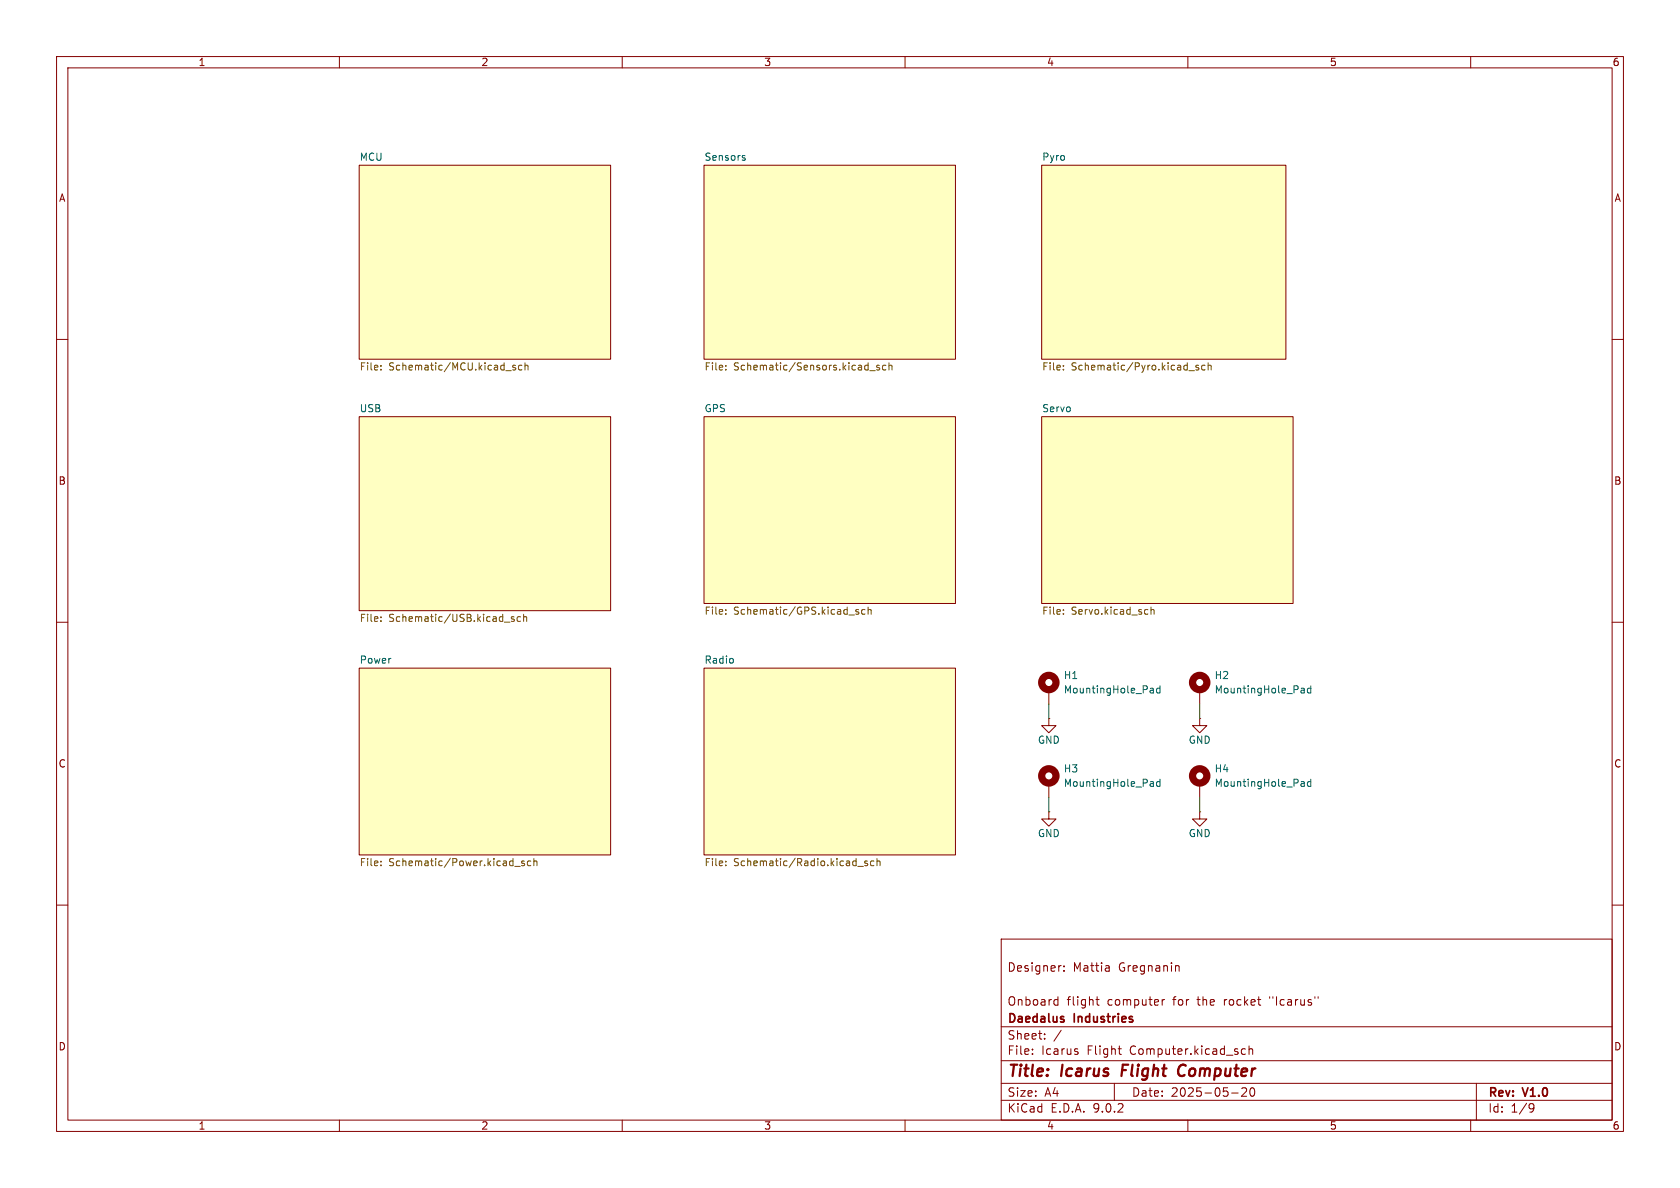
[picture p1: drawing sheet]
(kicad_sch
 (version 20250114)
 (generator "eeschema")
 (generator_version "9.0")
 (paper "A4")
 (title_block
  (title "Icarus Flight Computer")
  (date "2025-05-20")
  (rev "V1.0")
  (company "Daedalus Industries")
  (comment 1 "Onboard flight computer for the rocket \"Icarus\"")
  (comment 3 "Designer: Mattia Gregnanin"))
 (lib_symbols
  (symbol "Mechanical:MountingHole_Pad"
   (pin_numbers (hide yes))
   (pin_names
    (offset 1.016) (hide yes)) (exclude_from_sim no) (in_bom no) (on_board yes)
   (property "Reference" "H" (at 0 6.35 0) (effects (font (size 1.27 1.27))))
   (property "Value" "MountingHole_Pad" (at 0 4.445 0) (effects (font (size 1.27 1.27))))
   (property "Footprint" "" (at 0 0 0) (effects (font (size 1.27 1.27)) (hide yes)))
   (property "Datasheet" "~" (at 0 0 0) (effects (font (size 1.27 1.27)) (hide yes)))
   (property "Description" "Mounting Hole with connection" (at 0 0 0) (effects (font (size 1.27 1.27)) (hide yes)))
   (symbol "MountingHole_Pad_0_1"
    (circle (center 0 1.27) (radius 1.27) (stroke (width 1.27) (type default)) (fill (type none))))
   (symbol "MountingHole_Pad_1_1"
    (pin input line (at 0 -2.54 90) (length 2.54) (name "1" (effects (font (size 1.27 1.27)))) (number "1" (effects (font (size 1.27 1.27))))))
   (embedded_fonts no))
  (symbol "power:GND"
   (power)
   (pin_numbers (hide yes))
   (pin_names
    (offset 0) (hide yes)) (exclude_from_sim no) (in_bom yes) (on_board yes)
   (property "Reference" "#PWR" (at 0 -6.35 0) (effects (font (size 1.27 1.27)) (hide yes)))
   (property "Value" "GND" (at 0 -3.81 0) (effects (font (size 1.27 1.27))))
   (property "Footprint" "" (at 0 0 0) (effects (font (size 1.27 1.27)) (hide yes)))
   (property "Datasheet" "" (at 0 0 0) (effects (font (size 1.27 1.27)) (hide yes)))
   (property "Description" "Power symbol creates a global label with name \"GND\" , ground" (at 0 0 0) (effects (font (size 1.27 1.27)) (hide yes)))
   (symbol "GND_0_1"
    (polyline (pts (xy 0 0) (xy 0 -1.27) (xy 1.27 -1.27) (xy 0 -2.54) (xy -1.27 -1.27) (xy 0 -1.27)) (stroke (width 0) (type default)) (fill (type none))))
   (symbol "GND_1_1"
    (pin power_in line (at 0 0 270) (length 0) (name "~" (effects (font (size 1.27 1.27)))) (number "1" (effects (font (size 1.27 1.27))))))
   (embedded_fonts no)))
 (wire
  (pts (xy 185.42 140.97) (xy 185.42 143.51))
  (stroke (width 0) (type default)))
 (wire
  (pts (xy 185.42 124.46) (xy 185.42 127))
  (stroke (width 0) (type default)))
 (wire
  (pts (xy 212.09 124.46) (xy 212.09 127))
  (stroke (width 0) (type default)))
 (wire
  (pts (xy 212.09 140.97) (xy 212.09 143.51))
  (stroke (width 0) (type default)))
 (symbol
  (lib_id "power:GND")
  (at 185.42 127 0)
  (unit 1)
  (exclude_from_sim no)
  (in_bom yes)
  (on_board yes)
  (dnp no)
  (property "Reference" "#PWR01" (at 185.42 133.35 0) (effects (font (size 1.27 1.27)) (hide yes)))
  (property "Value" "GND" (at 185.42 130.81 0) (effects (font (size 1.27 1.27))))
  (property "Footprint" "" (at 185.42 127 0) (effects (font (size 1.27 1.27)) (hide yes)))
  (property "Datasheet" "" (at 185.42 127 0) (effects (font (size 1.27 1.27)) (hide yes)))
  (property "Description" "Power symbol creates a global label with name \"GND\" , ground" (at 185.42 127 0) (effects (font (size 1.27 1.27)) (hide yes)))
  (pin "1"))
 (symbol
  (lib_id "Mechanical:MountingHole_Pad")
  (at 185.42 138.43 0)
  (unit 1)
  (exclude_from_sim no)
  (in_bom no)
  (on_board yes)
  (dnp no)
  (fields_autoplaced yes)
  (property "Reference" "H3" (at 187.96 135.8899 0) (effects (font (size 1.27 1.27)) (justify left)))
  (property "Value" "MountingHole_Pad" (at 187.96 138.4299 0) (effects (font (size 1.27 1.27)) (justify left)))
  (property "Footprint" "MountingHole:MountingHole_2.7mm_M2.5_Pad_Via" (at 185.42 138.43 0) (effects (font (size 1.27 1.27)) (hide yes)))
  (property "Datasheet" "~" (at 185.42 138.43 0) (effects (font (size 1.27 1.27)) (hide yes)))
  (property "Description" "Mounting Hole with connection" (at 185.42 138.43 0) (effects (font (size 1.27 1.27)) (hide yes)))
  (pin "1"))
 (symbol
  (lib_id "Mechanical:MountingHole_Pad")
  (at 212.09 138.43 0)
  (unit 1)
  (exclude_from_sim no)
  (in_bom no)
  (on_board yes)
  (dnp no)
  (fields_autoplaced yes)
  (property "Reference" "H4" (at 214.63 135.8899 0) (effects (font (size 1.27 1.27)) (justify left)))
  (property "Value" "MountingHole_Pad" (at 214.63 138.4299 0) (effects (font (size 1.27 1.27)) (justify left)))
  (property "Footprint" "MountingHole:MountingHole_2.7mm_M2.5_Pad_Via" (at 212.09 138.43 0) (effects (font (size 1.27 1.27)) (hide yes)))
  (property "Datasheet" "~" (at 212.09 138.43 0) (effects (font (size 1.27 1.27)) (hide yes)))
  (property "Description" "Mounting Hole with connection" (at 212.09 138.43 0) (effects (font (size 1.27 1.27)) (hide yes)))
  (pin "1"))
 (symbol
  (lib_id "Mechanical:MountingHole_Pad")
  (at 185.42 121.92 0)
  (unit 1)
  (exclude_from_sim no)
  (in_bom no)
  (on_board yes)
  (dnp no)
  (fields_autoplaced yes)
  (property "Reference" "H1" (at 187.96 119.3799 0) (effects (font (size 1.27 1.27)) (justify left)))
  (property "Value" "MountingHole_Pad" (at 187.96 121.9199 0) (effects (font (size 1.27 1.27)) (justify left)))
  (property "Footprint" "MountingHole:MountingHole_2.7mm_M2.5_Pad_Via" (at 185.42 121.92 0) (effects (font (size 1.27 1.27)) (hide yes)))
  (property "Datasheet" "~" (at 185.42 121.92 0) (effects (font (size 1.27 1.27)) (hide yes)))
  (property "Description" "Mounting Hole with connection" (at 185.42 121.92 0) (effects (font (size 1.27 1.27)) (hide yes)))
  (pin "1"))
 (symbol
  (lib_id "Mechanical:MountingHole_Pad")
  (at 212.09 121.92 0)
  (unit 1)
  (exclude_from_sim no)
  (in_bom no)
  (on_board yes)
  (dnp no)
  (fields_autoplaced yes)
  (property "Reference" "H2" (at 214.63 119.3799 0) (effects (font (size 1.27 1.27)) (justify left)))
  (property "Value" "MountingHole_Pad" (at 214.63 121.9199 0) (effects (font (size 1.27 1.27)) (justify left)))
  (property "Footprint" "MountingHole:MountingHole_2.7mm_M2.5_Pad_Via" (at 212.09 121.92 0) (effects (font (size 1.27 1.27)) (hide yes)))
  (property "Datasheet" "~" (at 212.09 121.92 0) (effects (font (size 1.27 1.27)) (hide yes)))
  (property "Description" "Mounting Hole with connection" (at 212.09 121.92 0) (effects (font (size 1.27 1.27)) (hide yes)))
  (pin "1"))
 (symbol
  (lib_id "power:GND")
  (at 212.09 143.51 0)
  (unit 1)
  (exclude_from_sim no)
  (in_bom yes)
  (on_board yes)
  (dnp no)
  (property "Reference" "#PWR04" (at 212.09 149.86 0) (effects (font (size 1.27 1.27)) (hide yes)))
  (property "Value" "GND" (at 212.09 147.32 0) (effects (font (size 1.27 1.27))))
  (property "Footprint" "" (at 212.09 143.51 0) (effects (font (size 1.27 1.27)) (hide yes)))
  (property "Datasheet" "" (at 212.09 143.51 0) (effects (font (size 1.27 1.27)) (hide yes)))
  (property "Description" "Power symbol creates a global label with name \"GND\" , ground" (at 212.09 143.51 0) (effects (font (size 1.27 1.27)) (hide yes)))
  (pin "1"))
 (symbol
  (lib_id "power:GND")
  (at 185.42 143.51 0)
  (unit 1)
  (exclude_from_sim no)
  (in_bom yes)
  (on_board yes)
  (dnp no)
  (property "Reference" "#PWR03" (at 185.42 149.86 0) (effects (font (size 1.27 1.27)) (hide yes)))
  (property "Value" "GND" (at 185.42 147.32 0) (effects (font (size 1.27 1.27))))
  (property "Footprint" "" (at 185.42 143.51 0) (effects (font (size 1.27 1.27)) (hide yes)))
  (property "Datasheet" "" (at 185.42 143.51 0) (effects (font (size 1.27 1.27)) (hide yes)))
  (property "Description" "Power symbol creates a global label with name \"GND\" , ground" (at 185.42 143.51 0) (effects (font (size 1.27 1.27)) (hide yes)))
  (pin "1"))
 (symbol
  (lib_id "power:GND")
  (at 212.09 127 0)
  (unit 1)
  (exclude_from_sim no)
  (in_bom yes)
  (on_board yes)
  (dnp no)
  (property "Reference" "#PWR02" (at 212.09 133.35 0) (effects (font (size 1.27 1.27)) (hide yes)))
  (property "Value" "GND" (at 212.09 130.81 0) (effects (font (size 1.27 1.27))))
  (property "Footprint" "" (at 212.09 127 0) (effects (font (size 1.27 1.27)) (hide yes)))
  (property "Datasheet" "" (at 212.09 127 0) (effects (font (size 1.27 1.27)) (hide yes)))
  (property "Description" "Power symbol creates a global label with name \"GND\" , ground" (at 212.09 127 0) (effects (font (size 1.27 1.27)) (hide yes)))
  (pin "1"))
 (sheet
  (at 184.15 73.66)
  (size 44.45 33.02)
  (exclude_from_sim no)
  (in_bom yes)
  (on_board yes)
  (dnp no)
  (fields_autoplaced yes)
  (stroke (width 0.1524) (type solid))
  (fill (color 255 255 194 1.0000))
  (property "Sheetname" "Servo" (at 184.15 72.9484 0) (effects (font (size 1.27 1.27)) (justify left bottom)))
  (property "Sheetfile" "Schematic/Servo.kicad_sch" (at 184.15 107.2646 0) (effects (font (size 1.27 1.27)) (justify left top))))
 (sheet
  (at 124.46 29.21)
  (size 44.45 34.29)
  (exclude_from_sim no)
  (in_bom yes)
  (on_board yes)
  (dnp no)
  (fields_autoplaced yes)
  (stroke (width 0.1524) (type solid))
  (fill (color 255 255 194 1.0000))
  (property "Sheetname" "Sensors" (at 124.46 28.4984 0) (effects (font (size 1.27 1.27)) (justify left bottom)))
  (property "Sheetfile" "Schematic/Sensors.kicad_sch" (at 124.46 64.0846 0) (effects (font (size 1.27 1.27)) (justify left top))))
 (sheet
  (at 184.15 29.21)
  (size 43.18 34.29)
  (exclude_from_sim no)
  (in_bom yes)
  (on_board yes)
  (dnp no)
  (fields_autoplaced yes)
  (stroke (width 0.1524) (type solid))
  (fill (color 255 255 194 1.0000))
  (property "Sheetname" "Pyro" (at 184.15 28.4984 0) (effects (font (size 1.27 1.27)) (justify left bottom)))
  (property "Sheetfile" "Schematic/Pyro.kicad_sch" (at 184.15 64.0846 0) (effects (font (size 1.27 1.27)) (justify left top))))
 (sheet
  (at 63.5 73.66)
  (size 44.45 34.29)
  (exclude_from_sim no)
  (in_bom yes)
  (on_board yes)
  (dnp no)
  (fields_autoplaced yes)
  (stroke (width 0.1524) (type solid))
  (fill (color 255 255 194 1.0000))
  (property "Sheetname" "USB" (at 63.5 72.9484 0) (effects (font (size 1.27 1.27)) (justify left bottom)))
  (property "Sheetfile" "Schematic/USB.kicad_sch" (at 63.5 108.5346 0) (effects (font (size 1.27 1.27)) (justify left top))))
 (sheet
  (at 63.5 118.11)
  (size 44.45 33.02)
  (exclude_from_sim no)
  (in_bom yes)
  (on_board yes)
  (dnp no)
  (fields_autoplaced yes)
  (stroke (width 0.1524) (type solid))
  (fill (color 255 255 194 1.0000))
  (property "Sheetname" "Power" (at 63.5 117.3984 0) (effects (font (size 1.27 1.27)) (justify left bottom)))
  (property "Sheetfile" "Schematic/Power.kicad_sch" (at 63.5 151.7146 0) (effects (font (size 1.27 1.27)) (justify left top))))
 (sheet
  (at 124.46 73.66)
  (size 44.45 33.02)
  (exclude_from_sim no)
  (in_bom yes)
  (on_board yes)
  (dnp no)
  (fields_autoplaced yes)
  (stroke (width 0.1524) (type solid))
  (fill (color 255 255 194 1.0000))
  (property "Sheetname" "GPS" (at 124.46 72.9484 0) (effects (font (size 1.27 1.27)) (justify left bottom)))
  (property "Sheetfile" "Schematic/GPS.kicad_sch" (at 124.46 107.2646 0) (effects (font (size 1.27 1.27)) (justify left top))))
 (sheet
  (at 63.5 29.21)
  (size 44.45 34.29)
  (exclude_from_sim no)
  (in_bom yes)
  (on_board yes)
  (dnp no)
  (fields_autoplaced yes)
  (stroke (width 0.1524) (type solid))
  (fill (color 255 255 194 1.0000))
  (property "Sheetname" "MCU" (at 63.5 28.4984 0) (effects (font (size 1.27 1.27)) (justify left bottom)))
  (property "Sheetfile" "Schematic/MCU.kicad_sch" (at 63.5 64.0846 0) (effects (font (size 1.27 1.27)) (justify left top))))
 (sheet
  (at 124.46 118.11)
  (size 44.45 33.02)
  (exclude_from_sim no)
  (in_bom yes)
  (on_board yes)
  (dnp no)
  (fields_autoplaced yes)
  (stroke (width 0.1524) (type solid))
  (fill (color 255 255 194 1.0000))
  (property "Sheetname" "Radio" (at 124.46 117.3984 0) (effects (font (size 1.27 1.27)) (justify left bottom)))
  (property "Sheetfile" "Schematic/Radio.kicad_sch" (at 124.46 151.7146 0) (effects (font (size 1.27 1.27)) (justify left top))))
 (sheet_instances
  (path ""
   (page "1")))
 (embedded_fonts no))
